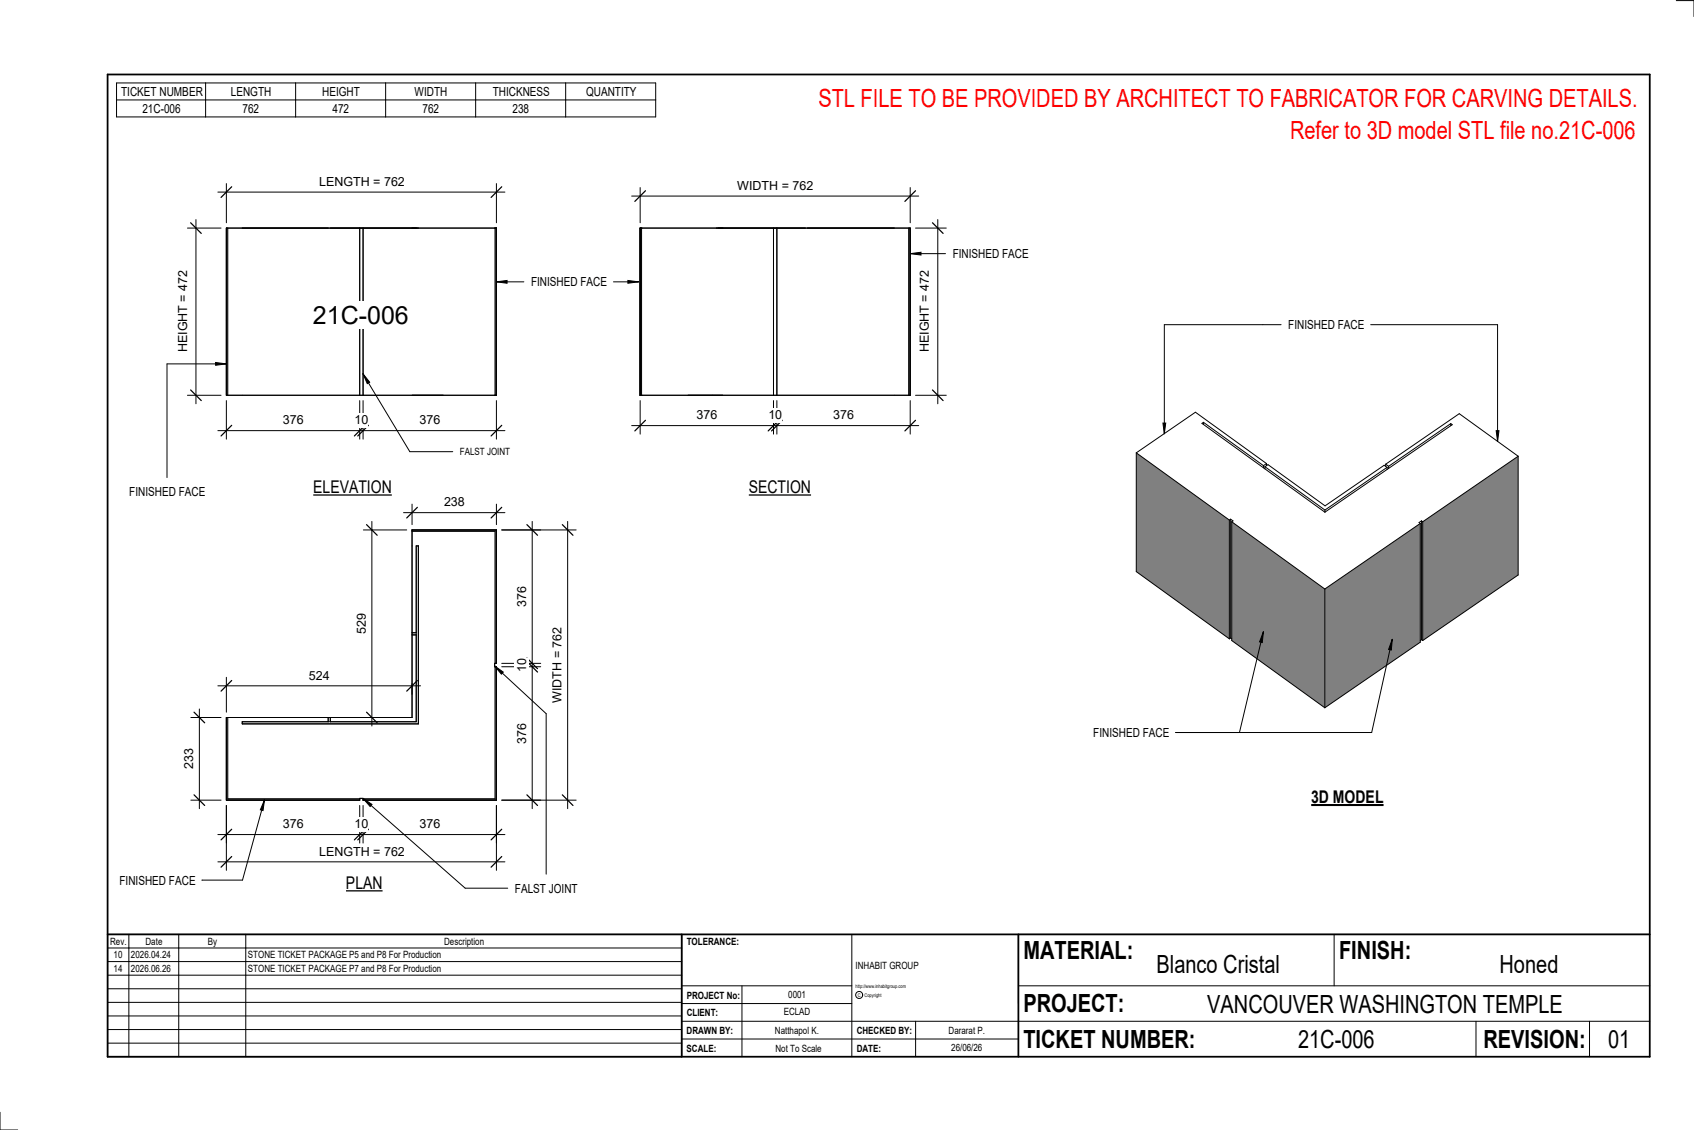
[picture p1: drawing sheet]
<svg xmlns="http://www.w3.org/2000/svg" width="914mm" height="610mm" viewBox="0 0 914 610" stroke-linecap="round" stroke-linejoin="round" font-family="sans-serif">
<g fill="#808080">
<path d="M665 281l50 37v64l-50-36z"/>
<path d="M715 318l52-36v64l-52 36z"/>
<path d="M768 281l51-35v64l-51 36z"/>
<path d="M613 244l51 37v64l-51-37z"/>
</g>
<g fill="none" stroke="#000" stroke-width=".54">
<path d="M650 228h-1l66 48 69-47h-1M650 228l32 23M650 228v1M783 229l-33 23M783 229v1M613 244l51 37M613 244l32-22 39 28M613 244v64l51 37M682 251v1M683 252l1-1 31 22 32-22 2 1M683 252l32 23M683 252v1"/>
<path d="M684 250l-2 1M684 250v1M748 250l2 2M748 250v2M749 252l-34 23M749 252v1M750 252v1M819 246l-51 35M819 246l-31-23-40 27M819 246v64l-51 36M715 275v1M664 281v64"/>
<path d="M664 280v1M664 280l2 1h-1M664 280v64M665 281l50 37M665 281v65l50 36M767 282l-52 36M767 282v64l-52 36M767 281l-1 1h1M767 281h1M767 281v64M768 281v65M715 318v64"/>
<path d="M664 344l1 1M664 344v1M767 345l1 1M767 345v1"/>
</g>
<g fill="#7c7c7c">
<path d="M346 123v90z"/>
<path d="M491 123v90z"/>
</g>
<path d="M346 123h145v90h-145zM346 123v90M418 123v90M419 123v90M491 123v90" fill="none" stroke="#000" stroke-width=".54"/>
<g fill="#7c7c7c">
<path d="M267 123h1v90h-1z"/>
<path d="M122 123h1v90h-1z"/>
</g>
<path d="M122 123h146v90h-146zM123 123v90M194 123v90M196 123v90M267 123v90" fill="none" stroke="#000" stroke-width=".54"/>
<path d="M267 360v71h-71v1h72v-72zM122 387v45h72v-1h-71v-44zM222 286v1h45v71h1v-72z" fill="#7c7c7c"/>
<g fill="none" stroke="#000" stroke-width=".54">
<path d="M346 216v18M418 216v18M419 216v18M491 216v18M341 230h155M222 287h45v71M225 294h1v97h-95v-2h94zM222 341h3M222 343h3M267 360v71h-144v-44M177 387v2M178 387v2"/>
<path d="M194 431v1h-72v-45h100v-101h46v72h-1v2h1v72h-72v-1"/>
</g>
<path d="M348 227l-5 5M420 227l-5 5M422 227l-6 5M494 227l-6 5" fill="none" stroke="#000" stroke-width=".67"/>
<g fill="#fff">
<path d="M376 220h11v8h-11z"/>
<path d="M415 220h7v8h-7z"/>
<path d="M450 220h11v8h-11z"/>
</g>
<path d="M341 106h155M346 101v19M491 101v19" fill="none" stroke="#000" stroke-width=".54"/>
<path d="M348 103l-5 6M494 103l-6 6" fill="none" stroke="#000" stroke-width=".67"/>
<path d="M398 96h41v8h-41z" fill="#fff"/>
<path d="M506 118v100M494 123h17M494 213h17" fill="none" stroke="#000" stroke-width=".54"/>
<path d="M503 120l6 6M503 210l6 6" fill="none" stroke="#000" stroke-width=".67"/>
<g fill="#fff">
<path d="M495 146h8v44h-8z"/>
<path d="M169 163h52v15h-52z"/>
</g>
<path d="M122 216v21M194 216v21M196 216v21M268 216v21M118 232h155" fill="none" stroke="#000" stroke-width=".54"/>
<path d="M125 229l-6 6M197 229l-6 6M199 229l-6 6M271 229l-6 6" fill="none" stroke="#000" stroke-width=".67"/>
<g fill="#fff">
<path d="M153 223h11v7h-11z"/>
<path d="M191 223h8v7h-8z"/>
<path d="M226 223h11v7h-11z"/>
</g>
<path d="M106 118v100M101 123h18M101 213h18" fill="none" stroke="#000" stroke-width=".54"/>
<path d="M103 120l6 6M103 210l6 6" fill="none" stroke="#000" stroke-width=".67"/>
<path d="M95 146h8v44h-8z" fill="#fff"/>
<path d="M122 99v21M268 99v21M118 104h155" fill="none" stroke="#000" stroke-width=".54"/>
<path d="M125 101l-6 5M271 101l-6 5" fill="none" stroke="#000" stroke-width=".67"/>
<path d="M172 94h46v8h-46z" fill="#fff"/>
<path d="M122 435v20M194 435v20M196 435v20M268 435v20M118 450h155" fill="none" stroke="#000" stroke-width=".54"/>
<path d="M125 447l-6 6M197 447l-6 6M199 447l-6 6M271 447l-6 6" fill="none" stroke="#000" stroke-width=".67"/>
<g fill="#fff">
<path d="M153 441h11v7h-11z"/>
<path d="M191 441h8v7h-8z"/>
<path d="M226 441h11v7h-11z"/>
</g>
<path d="M122 435v35M268 435v35M118 465h155" fill="none" stroke="#000" stroke-width=".54"/>
<path d="M125 462l-6 6M271 462l-6 6" fill="none" stroke="#000" stroke-width=".67"/>
<path d="M172 456h46v7h-46z" fill="#fff"/>
<path d="M103 387h16M108 382v54M103 432h16" fill="none" stroke="#000" stroke-width=".54"/>
<path d="M105 384l5 6M105 429l5 6" fill="none" stroke="#000" stroke-width=".67"/>
<path d="M98 404h8v11h-8z" fill="#fff"/>
<path d="M118 370h109M122 365v19M222 369v6" fill="none" stroke="#000" stroke-width=".54"/>
<path d="M125 367l-6 6M225 367l-5 6" fill="none" stroke="#000" stroke-width=".67"/>
<path d="M167 361h11v7h-11z" fill="#fff"/>
<path d="M196 286h24M201 281v111M200 387h5" fill="none" stroke="#000" stroke-width=".54"/>
<path d="M198 283l6 6M198 384l6 6" fill="none" stroke="#000" stroke-width=".67"/>
<path d="M191 331h8v11h-8z" fill="#fff"/>
<path d="M218 277h55M222 272v11M268 272v11" fill="none" stroke="#000" stroke-width=".54"/>
<path d="M225 274l-5 5M271 274l-6 5" fill="none" stroke="#000" stroke-width=".67"/>
<path d="M240 267h11v8h-11z" fill="#fff"/>
<path d="M271 286h21M287 281v155M271 358h21M271 360h21M271 432h21" fill="none" stroke="#000" stroke-width=".54"/>
<path d="M284 283l6 6M284 355l6 6M284 357l6 6M284 429l6 6" fill="none" stroke="#000" stroke-width=".67"/>
<g fill="#fff">
<path d="M278 390h7v11h-7z"/>
<path d="M278 355h7v7h-7z"/>
<path d="M278 316h7v11h-7z"/>
</g>
<path d="M271 286h40M306 281v155M271 432h40" fill="none" stroke="#000" stroke-width=".54"/>
<path d="M304 283l5 6M304 429l5 6" fill="none" stroke="#000" stroke-width=".67"/>
<path d="M297 338h8v41h-8z" fill="#fff"/>
<g fill="none" stroke="#000" stroke-width=".54">
<path d="M905 0h9v9M460 504v66M720 504v28M891 504h-341v37M368 532h92M401 532v38M550 532h341M368 551h523M368 541h92M494 551v19M797 551v19M858 551v19"/>
<path d="M368 561h182M0 600v10h10"/>
<circle cx="464" cy="537" r="1.9"/>
</g>
<path d="M58 40h833v530h-833zM58 504h833M368 504v66M550 504v66" fill="none" stroke="#000" stroke-width=".96"/>
<g fill="#fff">
<path d="M652 534h192v15h-192z"/>
<path d="M513 562h17v6h-17z"/>
<path d="M425 533h10v6h-10z"/>
<path d="M423 543h15v6h-15z"/>
<path d="M418 553h24v6h-24z"/>
<path d="M624 513h68v15h-68z"/>
<path d="M809 513h33v15h-33z"/>
<path d="M512 553h20v6h-20z"/>
<path d="M701 553h41v15h-41z"/>
<path d="M442 45h443v16h-443z"/>
<path d="M868 553h12v15h-12z"/>
<path d="M61 512h5v6h-5z"/>
<path d="M61 520h5v6h-5z"/>
</g>
<path d="M58 504h310v66h-310zM58 519h310M58 511h310M70 504v66M96 504v66M133 504v66M58 533h310M58 526h310M58 555h310M58 548h310M58 541h310M58 563h310" fill="none" stroke="#000" stroke-width=".54"/>
<path d="M169 258h43v10h-43z" fill="#fff"/>
<path d="M169 267h43" fill="none" stroke="#000" stroke-width=".69" stroke-linecap="butt"/>
<path d="M187 471h20v11h-20z" fill="#fff"/>
<path d="M187 481h20" fill="none" stroke="#000" stroke-width=".69" stroke-linecap="butt"/>
<path d="M708 424h39v12h-39z" fill="#fff"/>
<path d="M708 434h39" fill="none" stroke="#000" stroke-width="1.1" stroke-linecap="butt"/>
<path d="M696 63h189v15h-189z" fill="#fff"/>
<path d="M268 152l6-1v2zM339 151l6 1-6 1z" fill="#000"/>
<path d="M268 152l6-1v2zM268 152h15M331 152h14M339 151l6 1-6 1z" fill="none" stroke="#000" stroke-width=".54"/>
<path d="M287 148h40v8h-40z" fill="#fff"/>
<path d="M682 341l-1 6-1-1zM682 341l-13 54M752 345l-1 6-1-1zM752 345l-12 50h-105" fill="none" stroke="#000" stroke-width=".54"/>
<path d="M682 341l-1 6-1-1zM752 345l-1 6-1-1z" fill="#000"/>
<path d="M590 391h41v8h-41z" fill="#fff"/>
<path d="M116 196h6l-6 1z" fill="#000"/>
<path d="M116 196h6l-6 1zM122 196h-32v62" fill="none" stroke="#000" stroke-width=".54"/>
<path d="M70 262h40v7h-40z" fill="#fff"/>
<path d="M491 137l6-1v2z" fill="#000"/>
<path d="M491 137l6-1v2zM491 137h19" fill="none" stroke="#000" stroke-width=".54"/>
<g fill="#fff">
<path d="M514 133h41v8h-41z"/>
<path d="M404 258h34v10h-34z"/>
</g>
<path d="M404 267h34" fill="none" stroke="#000" stroke-width=".69" stroke-linecap="butt"/>
<path d="M692 175h-64v59M740 175h68v63M628 228h1l-1 6zM808 232h1l-1 6z" fill="none" stroke="#000" stroke-width=".54"/>
<path d="M628 228h1l-1 6zM808 232h1l-1 6z" fill="#000"/>
<path d="M695 171h41v8h-41z" fill="#fff"/>
<path d="M143 432l-1 5h-1zM143 432l-12 43h-22" fill="none" stroke="#000" stroke-width=".54"/>
<path d="M143 432l-1 5h-1z" fill="#000"/>
<path d="M65 471h40v8h-40z" fill="#fff"/>
<path d="M267 359l5 4-1 1zM196 431l5 3-1 1z" fill="#000"/>
<path d="M267 359l5 4-1 1zM267 359l28 26v87M196 431l5 3-1 1zM196 431l55 48h23" fill="none" stroke="#000" stroke-width=".54"/>
<path d="M278 475h34v8h-34z" fill="#fff"/>
<path d="M63 45h291v18h-291zM63 54h291M111 45v18M160 45v18M208 45v18M257 45v18M305 45v18M196 202l4 4-2 1zM196 202l25 42h23" fill="none" stroke="#000" stroke-width=".54"/>
<path d="M196 202l4 4-2 1z" fill="#000"/>
<g font-size="13.5" fill="#f00">
<text x="442" y="58">STL FILE TO BE PROVIDED BY ARCHITECT TO FABRICATOR FOR CARVING DETAILS.</text>
<text x="696" y="75">Refer to 3D model STL file no.21C-006</text>
</g>
<g font-size="13.5">
<text x="169" y="175">21C-006</text>
<text x="552" y="517">MATERIAL:</text>
<text x="723" y="517">FINISH:</text>
<text x="624" y="525">Blanco Cristal</text>
<text x="809" y="525">Honed</text>
<text x="552" y="546">PROJECT:</text>
<text x="652" y="546">VANCOUVER WASHINGTON TEMPLE</text>
<text x="552" y="565">TICKET NUMBER:</text>
<text x="701" y="565">21C-006</text>
<text x="801" y="565">REVISION:</text>
<text x="868" y="565">01</text>
</g>
<g font-size="9.4">
<text x="169" y="266">ELEVATION</text>
<text x="404" y="266">SECTION</text>
<text x="708" y="433">3D MODEL</text>
<text x="187" y="480">PLAN</text>
</g>
<g font-size="6.7">
<text x="65" y="52">TICKET NUMBER</text>
<text x="125" y="52">LENGTH</text>
<text x="174" y="52">HEIGHT</text>
<text x="224" y="52">WIDTH</text>
<text x="266" y="52">THICKNESS</text>
<text x="316" y="52">QUANTITY</text>
<text x="77" y="61">21C-006</text>
<text x="131" y="61">762</text>
<text x="179" y="61">472</text>
<text x="228" y="61">762</text>
<text x="277" y="61">238</text>
<text x="172" y="100">LENGTH = 762</text>
<text x="398" y="102">WIDTH = 762</text>
<text x="514" y="139">FINISHED FACE</text>
<text x="287" y="154">FINISHED FACE</text>
<text x="695" y="178">FINISHED FACE</text>
<text x="101" y="190" transform="rotate(-90 101 190)">HEIGHT = 472</text>
<text x="501" y="190" transform="rotate(-90 501 190)">HEIGHT = 472</text>
<text x="376" y="226">376</text>
<text x="415" y="226">10</text>
<text x="450" y="226">376</text>
<text x="153" y="229">376</text>
<text x="191" y="229">10</text>
<text x="226" y="229">376</text>
<text x="70" y="268">FINISHED FACE</text>
<text x="240" y="273">238</text>
<text x="284" y="327" transform="rotate(-90 284 327)">376</text>
<text x="197" y="342" transform="rotate(-90 197 342)">529</text>
<text x="284" y="362" transform="rotate(-90 284 362)">10</text>
<text x="167" y="367">524</text>
<text x="303" y="379" transform="rotate(-90 303 379)">WIDTH = 762</text>
<text x="284" y="401" transform="rotate(-90 284 401)">376</text>
<text x="590" y="398">FINISHED FACE</text>
<text x="104" y="415" transform="rotate(-90 104 415)">233</text>
<text x="153" y="447">376</text>
<text x="191" y="447">10</text>
<text x="226" y="447">376</text>
<text x="172" y="462">LENGTH = 762</text>
<text x="65" y="477">FINISHED FACE</text>
<text x="278" y="482">FALST JOINT</text>
</g>
<g font-size="5.4">
<text x="248" y="246">FALST JOINT</text>
<text x="59" y="510">Rev.</text>
<text x="79" y="510">Date</text>
<text x="112" y="510">By</text>
<text x="240" y="510">Description</text>
<text x="371" y="510">TOLERANCE:</text>
<text x="61" y="517">10</text>
<text x="71" y="517">2026.04.24</text>
<text x="134" y="517">STONE TICKET PACKAGE P5 and P8 For Production</text>
<text x="61" y="525">14</text>
<text x="71" y="524">2026.06.26</text>
<text x="134" y="524">STONE TICKET PACKAGE P7 and P8 For Production</text>
<text x="462" y="523">INHABIT GROUP</text>
<text x="371" y="539">PROJECT No:</text>
<text x="425" y="538">0001</text>
<text x="371" y="548">CLIENT:</text>
<text x="423" y="548">ECLAD</text>
<text x="371" y="558">DRAWN BY:</text>
<text x="418" y="558">Natthapol K.</text>
<text x="462" y="558">CHECKED BY:</text>
<text x="512" y="558">Dararat P.</text>
<text x="371" y="567">SCALE:</text>
<text x="419" y="567">Not To Scale</text>
<text x="462" y="567">DATE:</text>
<text x="513" y="567">26/06/26</text>
</g>
<g font-size="2.7">
<text x="462" y="533">http://www.inhabitgroup.com</text>
<text x="463" y="538">C</text>
<text x="467" y="538">Copyright</text>
</g>
</svg>
